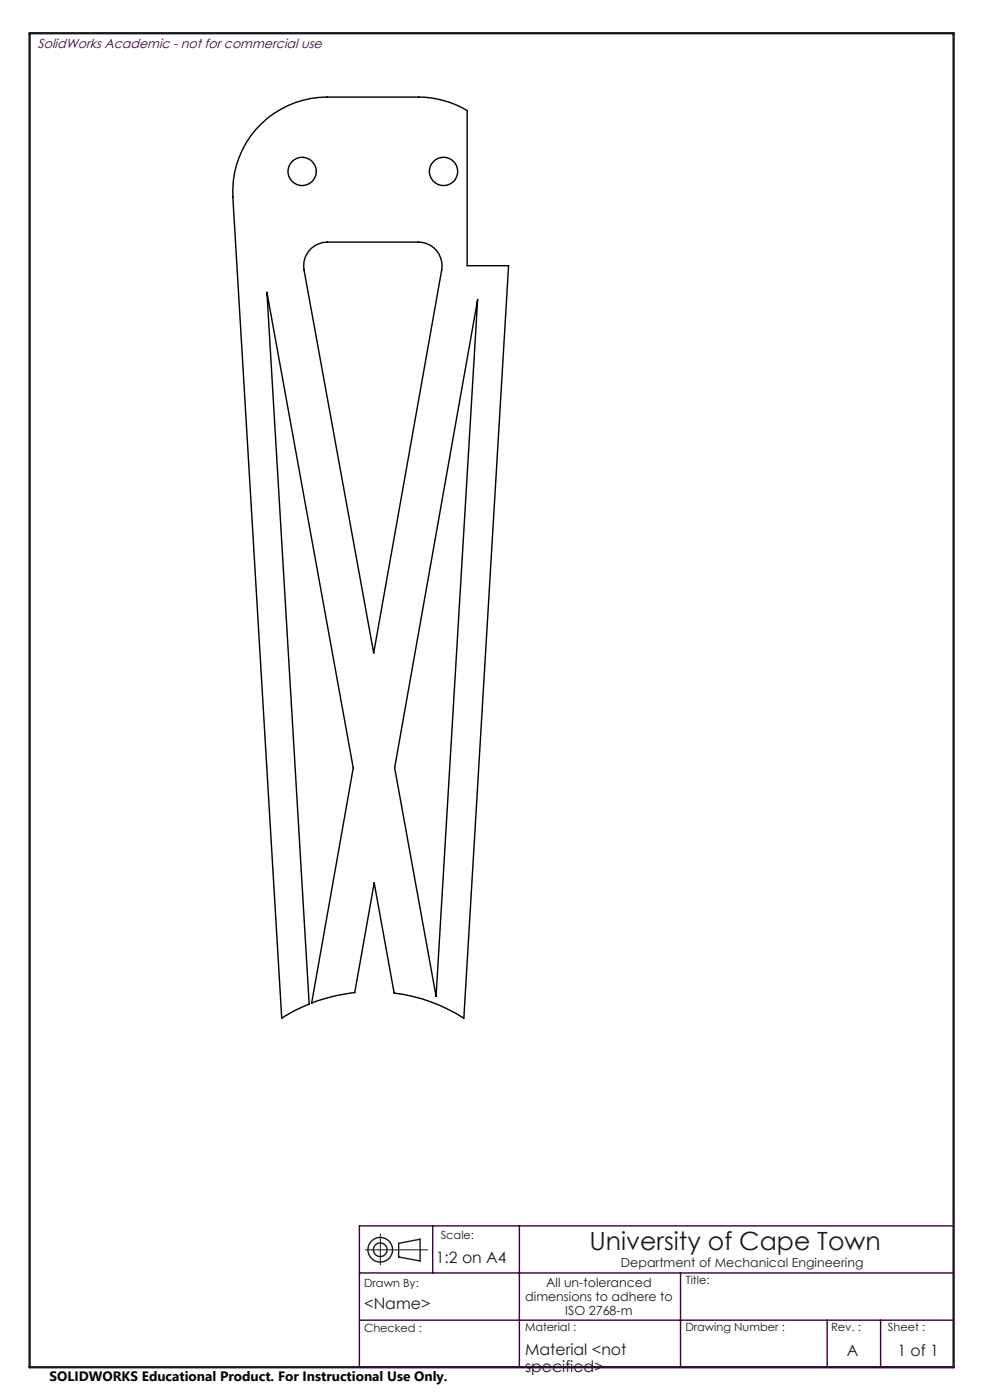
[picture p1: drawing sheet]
<svg xmlns="http://www.w3.org/2000/svg" width="210mm" height="297mm" viewBox="0 0 210 297" stroke-linecap="round" stroke-linejoin="round" font-family="sans-serif">
<g fill="none" stroke="#191924" stroke-width=".3">
<path d="M84.6 263.8l4.5-.9v4.6l-4.5-.8z"/>
<circle cx="80.7" cy="265.1" r="2.61"/>
<circle cx="80.7" cy="265.1" r="1.45"/>
</g>
<path d="M77.5 265.1h13.2M80.7 261.8v6.5" fill="none" stroke="#191924" stroke-width=".21"/>
<path d="M6.3 7.1h196v283h-196z" fill="none" stroke="#191924" stroke-width=".5"/>
<path d="M76.2 270h126.1M91.8 260.1v9.9M110.2 260.1v30M144.4 270v20.1M202.3 260.1h-126.1v30h126.1M76.2 280.1h126.1M175.5 280.1v10M186.8 280.1v10" fill="none" stroke="#400040" stroke-width=".3"/>
<g fill="none" stroke="#000" stroke-width=".3">
<path d="M55.4 26.3a19.9 19.9 0 0 1 14-5.7h19.4a20.5 20.5 0 0 1 10.3 2.9v32.9h8.8l-9.5 159.6a35.4 35.4 0 0 0-14.8-5.3l-4.2-23.4-4.2 23.3a35.6 35.6 0 0 0-9.1 2.2l8.8-49.9-18.3-100.9 9 151a32.5 32.5 0 0 0-5.8 3l-10.4-174.2a20.1 20.1 0 0 1 6-15.5zM65.6 53.2a5 5 0 0 1 3.8-1.8h19.4a5 5 0 0 1 4.9 5.9l-14.4 81.2-14.8-81.2a5 5 0 0 1 1.1-4.1zM101.3 63.5l-8.8 147.9-8.8-48.5z"/>
<circle cx="64.1" cy="36.4" r="3"/>
<circle cx="94.1" cy="36.4" r="3"/>
</g>
<text font-size="5.3" fill="#191924" x="125" y="265.2">University of Cape Town</text>
<g font-size="3.3" fill="#191924">
<text x="92.5" y="267.9">1:2 on A4</text>
<text x="77.2" y="277.7">&lt;Name&gt;</text>
<text x="111.4" y="287.5">Material &lt;not</text>
<text x="179.6" y="287.7">A</text>
<text x="190.4" y="287.7">1 of 1</text>
<text x="111.4" y="291">specified&gt;</text>
</g>
<text font-size="2.9" x="10.5" y="292.9">SOLIDWORKS Educational Product. For Instructional Use Only.</text>
<text font-size="2.8" fill="#400040" x="8" y="10.1">SolidWorks Academic - not for commercial use</text>
<g font-size="2.7" fill="#191924">
<text x="131.7" y="268.7">Department of Mechanical Engineering</text>
<text x="111.4" y="275.9">dimensions to adhere to</text>
<text x="115.9" y="272.9">All un-toleranced</text>
<text x="119.9" y="278.9">ISO 2768-m</text>
</g>
<g font-size="2.4" fill="#191924">
<text x="93.5" y="262.9">Scale:</text>
<text x="77.2" y="272.9">Drawn By:</text>
<text x="145.5" y="272.3">Title:</text>
<text x="77.2" y="282.6">Checked :</text>
<text x="111.4" y="282.3">Material :</text>
<text x="145.4" y="282.3">Drawing Number :</text>
<text x="176.3" y="282.5">Rev. :</text>
<text x="188.3" y="282.3">Sheet :</text>
</g>
</svg>
